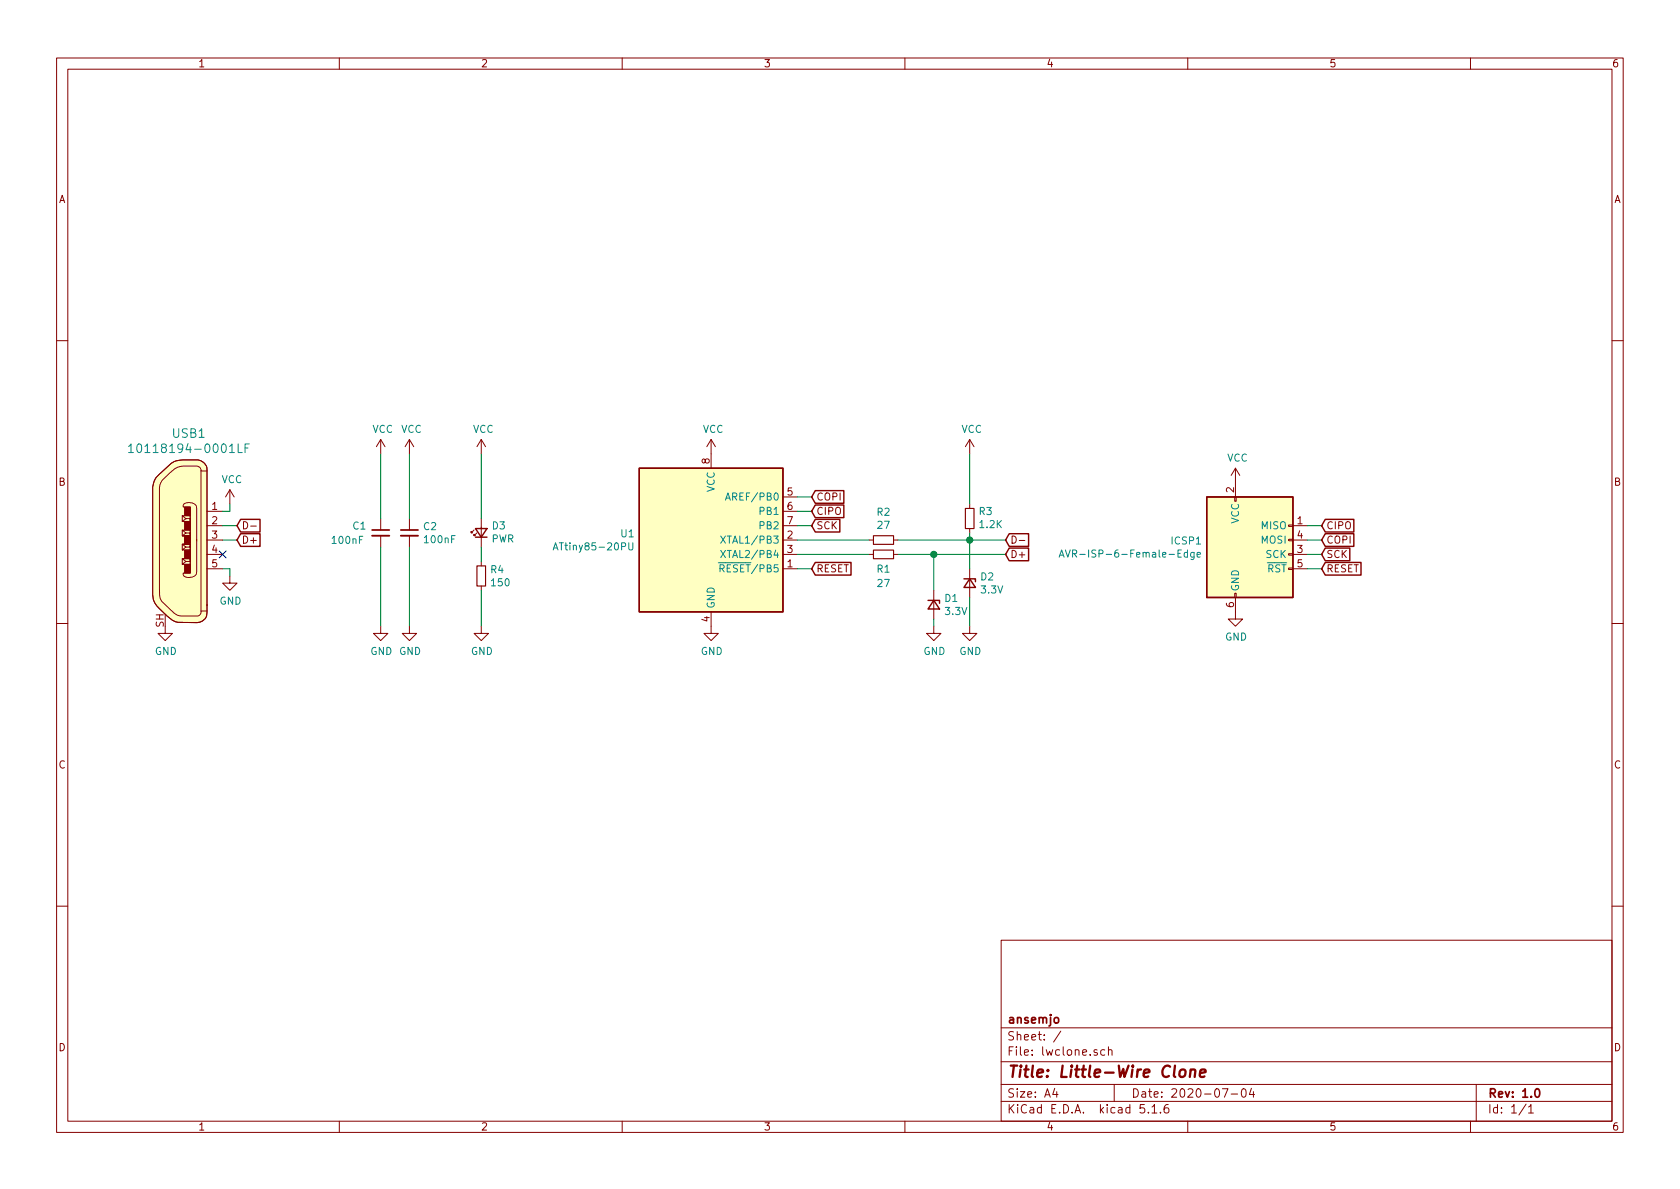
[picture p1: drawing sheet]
EESchema Schematic File Version 4
EELAYER 30 0
EELAYER END
$Descr A4 11693 8268
encoding utf-8
Sheet 1 1
Title "Little-Wire Clone"
Date "2020-07-04"
Rev "1.0"
Comp "ansemjo"
Comment1 ""
Comment2 ""
Comment3 ""
Comment4 ""
$EndDescr
$Comp
L lwclone:10118194-0001LF USB1
U 1 1
P 1250 3750
F 0 "USB1" H 1314 4495 60  0000 C CNN
F 1 "10118194-0001LF" H 1314 4389 60  0000 C CNN
F 2 "lwclone:USB_Micro_B_Female_10118194-0001LF" H 1450 3950 60  0001 L CNN
F 3 "http://www.amphenol-icc.com/media/wysiwyg/files/drawing/10118194.pdf" H 1450 4050 60  0001 L CNN
F 4 "609-4618-1-ND" H 1450 4150 60  0001 L CNN "Digi-Key_PN"
F 5 "10118194-0001LF" H 1450 4250 60  0001 L CNN "MPN"
F 6 "Connectors, Interconnects" H 1450 4350 60  0001 L CNN "Category"
F 7 "USB, DVI, HDMI Connectors" H 1450 4450 60  0001 L CNN "Family"
F 8 "http://www.amphenol-icc.com/media/wysiwyg/files/drawing/10118194.pdf" H 1450 4550 60  0001 L CNN "DK_Datasheet_Link"
F 9 "/product-detail/en/amphenol-icc-fci/10118194-0001LF/609-4618-1-ND/2785382" H 1450 4650 60  0001 L CNN "DK_Detail_Page"
F 10 "CONN RCPT USB2.0 MICRO B SMD R/A" H 1450 4750 60  0001 L CNN "Description"
F 11 "Amphenol ICC (FCI)" H 1450 4850 60  0001 L CNN "Manufacturer"
F 12 "Active" H 1450 4950 60  0001 L CNN "Status"
	1    1250 3750
	1    0    0    -1  
$EndComp
$Comp
L power:VCC #PWR0101
U 1 1
P 4950 3150
F 0 "#PWR0101" H 4950 3000 50  0001 C CNN
F 1 "VCC" H 4965 3323 50  0000 C CNN
F 2 "" H 4950 3150 50  0001 C CNN
F 3 "" H 4950 3150 50  0001 C CNN
	1    4950 3150
	1    0    0    -1  
$EndComp
$Comp
L power:VCC #PWR0102
U 1 1
P 1600 3500
F 0 "#PWR0102" H 1600 3350 50  0001 C CNN
F 1 "VCC" H 1615 3673 50  0000 C CNN
F 2 "" H 1600 3500 50  0001 C CNN
F 3 "" H 1600 3500 50  0001 C CNN
	1    1600 3500
	1    0    0    -1  
$EndComp
Wire Wire Line
	1550 3550 1600 3550
Wire Wire Line
	1600 3550 1600 3500
$Comp
L power:VCC #PWR0103
U 1 1
P 8600 3350
F 0 "#PWR0103" H 8600 3200 50  0001 C CNN
F 1 "VCC" H 8615 3523 50  0000 C CNN
F 2 "" H 8600 3350 50  0001 C CNN
F 3 "" H 8600 3350 50  0001 C CNN
	1    8600 3350
	1    0    0    -1  
$EndComp
$Comp
L power:GND #PWR0104
U 1 1
P 1600 4000
F 0 "#PWR0104" H 1600 3750 50  0001 C CNN
F 1 "GND" H 1605 3827 50  0000 C CNN
F 2 "" H 1600 4000 50  0001 C CNN
F 3 "" H 1600 4000 50  0001 C CNN
	1    1600 4000
	1    0    0    -1  
$EndComp
$Comp
L power:GND #PWR0105
U 1 1
P 1150 4350
F 0 "#PWR0105" H 1150 4100 50  0001 C CNN
F 1 "GND" H 1155 4177 50  0000 C CNN
F 2 "" H 1150 4350 50  0001 C CNN
F 3 "" H 1150 4350 50  0001 C CNN
	1    1150 4350
	1    0    0    -1  
$EndComp
$Comp
L power:GND #PWR0106
U 1 1
P 4950 4350
F 0 "#PWR0106" H 4950 4100 50  0001 C CNN
F 1 "GND" H 4955 4177 50  0000 C CNN
F 2 "" H 4950 4350 50  0001 C CNN
F 3 "" H 4950 4350 50  0001 C CNN
	1    4950 4350
	1    0    0    -1  
$EndComp
$Comp
L power:GND #PWR0107
U 1 1
P 8600 4250
F 0 "#PWR0107" H 8600 4000 50  0001 C CNN
F 1 "GND" H 8605 4077 50  0000 C CNN
F 2 "" H 8600 4250 50  0001 C CNN
F 3 "" H 8600 4250 50  0001 C CNN
	1    8600 4250
	1    0    0    -1  
$EndComp
$Comp
L lwclone:AVR-ISP-6-Female-Edge ICSP1
U 1 1
P 8700 3850
F 0 "ICSP1" H 8370 3946 50  0000 R CNN
F 1 "AVR-ISP-6-Female-Edge" H 8370 3855 50  0000 R CNN
F 2 "lwclone:IDC-Edge-Header-Female_2x03_P2.54mm" V 8450 3900 50  0001 C CNN
F 3 " ~" H 7425 3300 50  0001 C CNN
	1    8700 3850
	1    0    0    -1  
$EndComp
Wire Wire Line
	1550 3950 1600 3950
Wire Wire Line
	1600 3950 1600 4000
NoConn ~ 1550 3850
Text GLabel 1650 3650 2    50   Input ~ 0
D-
Text GLabel 1650 3750 2    50   Input ~ 0
D+
Wire Wire Line
	1550 3750 1650 3750
Wire Wire Line
	1550 3650 1650 3650
Wire Wire Line
	9100 3950 9200 3950
Wire Wire Line
	9100 3850 9200 3850
Wire Wire Line
	9100 3750 9200 3750
Wire Wire Line
	9100 3650 9200 3650
Text GLabel 9200 3950 2    50   Input ~ 0
RESET
Text GLabel 9200 3850 2    50   Input ~ 0
SCK
Text GLabel 9200 3750 2    50   Input ~ 0
COPI
Text GLabel 9200 3650 2    50   Input ~ 0
CIPO
Text GLabel 5650 3550 2    50   Input ~ 0
CIPO
Text GLabel 5650 3450 2    50   Input ~ 0
COPI
Text GLabel 5650 3650 2    50   Input ~ 0
SCK
Text GLabel 5650 3950 2    50   Input ~ 0
RESET
Wire Wire Line
	5550 3550 5650 3550
Wire Wire Line
	5550 3450 5650 3450
Wire Wire Line
	5550 3650 5650 3650
Wire Wire Line
	5550 3950 5650 3950
$Comp
L lwclone:ATtiny85-20PU U1
U 1 1
P 4950 3750
F 0 "U1" H 4421 3796 50  0000 R CNN
F 1 "ATtiny85-20PU" H 4421 3705 50  0000 R CNN
F 2 "Package_DIP:DIP-8_W7.62mm" H 4950 3750 50  0001 C CIN
F 3 "http://ww1.microchip.com/downloads/en/DeviceDoc/atmel-2586-avr-8-bit-microcontroller-attiny25-attiny45-attiny85_datasheet.pdf" H 4950 3750 50  0001 C CNN
	1    4950 3750
	1    0    0    -1  
$EndComp
$Comp
L Device:R_Small R1
U 1 1
P 6150 3850
F 0 "R1" V 6250 3850 50  0000 C CNN
F 1 "27" V 6350 3850 50  0000 C CNN
F 2 "Resistor_SMD:R_0805_2012Metric" H 6150 3850 50  0001 C CNN
F 3 "~" H 6150 3850 50  0001 C CNN
	1    6150 3850
	0    1    1    0   
$EndComp
Wire Wire Line
	5550 3750 6050 3750
Wire Wire Line
	6050 3850 5550 3850
$Comp
L Device:R_Small R2
U 1 1
P 6150 3750
F 0 "R2" V 5954 3750 50  0000 C CNN
F 1 "27" V 6045 3750 50  0000 C CNN
F 2 "Resistor_SMD:R_0805_2012Metric" H 6150 3750 50  0001 C CNN
F 3 "~" H 6150 3750 50  0001 C CNN
	1    6150 3750
	0    1    1    0   
$EndComp
$Comp
L Device:D_Zener_Small D1
U 1 1
P 6500 4200
F 0 "D1" V 6454 4270 50  0000 L CNN
F 1 "3.3V" V 6545 4270 50  0000 L CNN
F 2 "Diode_SMD:D_SOD-123" V 6500 4200 50  0001 C CNN
F 3 "~" V 6500 4200 50  0001 C CNN
	1    6500 4200
	0    1    1    0   
$EndComp
$Comp
L Device:D_Zener_Small D2
U 1 1
P 6750 4050
F 0 "D2" V 6704 4120 50  0000 L CNN
F 1 "3.3V" V 6795 4120 50  0000 L CNN
F 2 "Diode_SMD:D_SOD-123" V 6750 4050 50  0001 C CNN
F 3 "~" V 6750 4050 50  0001 C CNN
	1    6750 4050
	0    1    1    0   
$EndComp
$Comp
L Device:R_Small R3
U 1 1
P 6750 3600
F 0 "R3" H 6691 3554 50  0000 R CNN
F 1 "1.2K" H 6691 3645 50  0000 R CNN
F 2 "Resistor_SMD:R_0805_2012Metric" H 6750 3600 50  0001 C CNN
F 3 "~" H 6750 3600 50  0001 C CNN
	1    6750 3600
	-1   0    0    1   
$EndComp
Wire Wire Line
	6250 3750 6750 3750
Wire Wire Line
	6750 3750 6750 3700
Wire Wire Line
	6250 3850 6500 3850
Wire Wire Line
	6500 3850 6500 4100
Wire Wire Line
	6750 3750 6750 3950
Connection ~ 6750 3750
Text GLabel 7000 3750 2    50   Input ~ 0
D-
Text GLabel 7000 3850 2    50   Input ~ 0
D+
Wire Wire Line
	6750 3750 7000 3750
Wire Wire Line
	6500 3850 7000 3850
Connection ~ 6500 3850
$Comp
L power:GND #PWR0108
U 1 1
P 6500 4350
F 0 "#PWR0108" H 6500 4100 50  0001 C CNN
F 1 "GND" H 6505 4177 50  0000 C CNN
F 2 "" H 6500 4350 50  0001 C CNN
F 3 "" H 6500 4350 50  0001 C CNN
	1    6500 4350
	1    0    0    -1  
$EndComp
$Comp
L power:GND #PWR0109
U 1 1
P 6750 4350
F 0 "#PWR0109" H 6750 4100 50  0001 C CNN
F 1 "GND" H 6755 4177 50  0000 C CNN
F 2 "" H 6750 4350 50  0001 C CNN
F 3 "" H 6750 4350 50  0001 C CNN
	1    6750 4350
	1    0    0    -1  
$EndComp
Wire Wire Line
	6500 4300 6500 4350
Wire Wire Line
	6750 4150 6750 4350
$Comp
L power:VCC #PWR0110
U 1 1
P 6750 3150
F 0 "#PWR0110" H 6750 3000 50  0001 C CNN
F 1 "VCC" H 6765 3323 50  0000 C CNN
F 2 "" H 6750 3150 50  0001 C CNN
F 3 "" H 6750 3150 50  0001 C CNN
	1    6750 3150
	1    0    0    -1  
$EndComp
Wire Wire Line
	6750 3150 6750 3500
$Comp
L power:VCC #PWR0111
U 1 1
P 2850 3150
F 0 "#PWR0111" H 2850 3000 50  0001 C CNN
F 1 "VCC" H 2865 3323 50  0000 C CNN
F 2 "" H 2850 3150 50  0001 C CNN
F 3 "" H 2850 3150 50  0001 C CNN
	1    2850 3150
	1    0    0    -1  
$EndComp
$Comp
L power:GND #PWR0112
U 1 1
P 2850 4350
F 0 "#PWR0112" H 2850 4100 50  0001 C CNN
F 1 "GND" H 2855 4177 50  0000 C CNN
F 2 "" H 2850 4350 50  0001 C CNN
F 3 "" H 2850 4350 50  0001 C CNN
	1    2850 4350
	1    0    0    -1  
$EndComp
$Comp
L power:VCC #PWR0113
U 1 1
P 2650 3150
F 0 "#PWR0113" H 2650 3000 50  0001 C CNN
F 1 "VCC" H 2665 3323 50  0000 C CNN
F 2 "" H 2650 3150 50  0001 C CNN
F 3 "" H 2650 3150 50  0001 C CNN
	1    2650 3150
	1    0    0    -1  
$EndComp
$Comp
L power:GND #PWR0114
U 1 1
P 2650 4350
F 0 "#PWR0114" H 2650 4100 50  0001 C CNN
F 1 "GND" H 2655 4177 50  0000 C CNN
F 2 "" H 2650 4350 50  0001 C CNN
F 3 "" H 2650 4350 50  0001 C CNN
	1    2650 4350
	1    0    0    -1  
$EndComp
$Comp
L Device:C_Small C2
U 1 1
P 2850 3700
F 0 "C2" H 2942 3746 50  0000 L CNN
F 1 "100nF" H 2942 3655 50  0000 L CNN
F 2 "Capacitor_SMD:C_0805_2012Metric" H 2850 3700 50  0001 C CNN
F 3 "~" H 2850 3700 50  0001 C CNN
	1    2850 3700
	1    0    0    -1  
$EndComp
$Comp
L Device:C_Small C1
U 1 1
P 2650 3700
F 0 "C1" H 2450 3750 50  0000 L CNN
F 1 "100nF" H 2300 3650 50  0000 L CNN
F 2 "Capacitor_SMD:C_0805_2012Metric" H 2650 3700 50  0001 C CNN
F 3 "~" H 2650 3700 50  0001 C CNN
	1    2650 3700
	1    0    0    -1  
$EndComp
Wire Wire Line
	2650 3150 2650 3600
Wire Wire Line
	2650 3800 2650 4350
Wire Wire Line
	2850 4350 2850 3800
Wire Wire Line
	2850 3600 2850 3150
$Comp
L power:VCC #PWR0115
U 1 1
P 3350 3150
F 0 "#PWR0115" H 3350 3000 50  0001 C CNN
F 1 "VCC" H 3365 3323 50  0000 C CNN
F 2 "" H 3350 3150 50  0001 C CNN
F 3 "" H 3350 3150 50  0001 C CNN
	1    3350 3150
	1    0    0    -1  
$EndComp
$Comp
L power:GND #PWR0116
U 1 1
P 3350 4350
F 0 "#PWR0116" H 3350 4100 50  0001 C CNN
F 1 "GND" H 3355 4177 50  0000 C CNN
F 2 "" H 3350 4350 50  0001 C CNN
F 3 "" H 3350 4350 50  0001 C CNN
	1    3350 4350
	1    0    0    -1  
$EndComp
Wire Wire Line
	3350 3600 3350 3150
$Comp
L Device:LED_Small D3
U 1 1
P 3350 3700
F 0 "D3" V 3396 3630 50  0000 R CNN
F 1 "PWR" V 3305 3630 50  0000 R CNN
F 2 "LED_SMD:LED_0805_2012Metric" V 3350 3700 50  0001 C CNN
F 3 "~" V 3350 3700 50  0001 C CNN
	1    3350 3700
	0    -1   -1   0   
$EndComp
$Comp
L Device:R_Small R4
U 1 1
P 3350 4000
F 0 "R4" H 3409 4046 50  0000 L CNN
F 1 "150" H 3409 3955 50  0000 L CNN
F 2 "Resistor_SMD:R_0805_2012Metric" H 3350 4000 50  0001 C CNN
F 3 "~" H 3350 4000 50  0001 C CNN
	1    3350 4000
	1    0    0    -1  
$EndComp
Wire Wire Line
	3350 3800 3350 3900
Wire Wire Line
	3350 4100 3350 4350
$EndSCHEMATC
